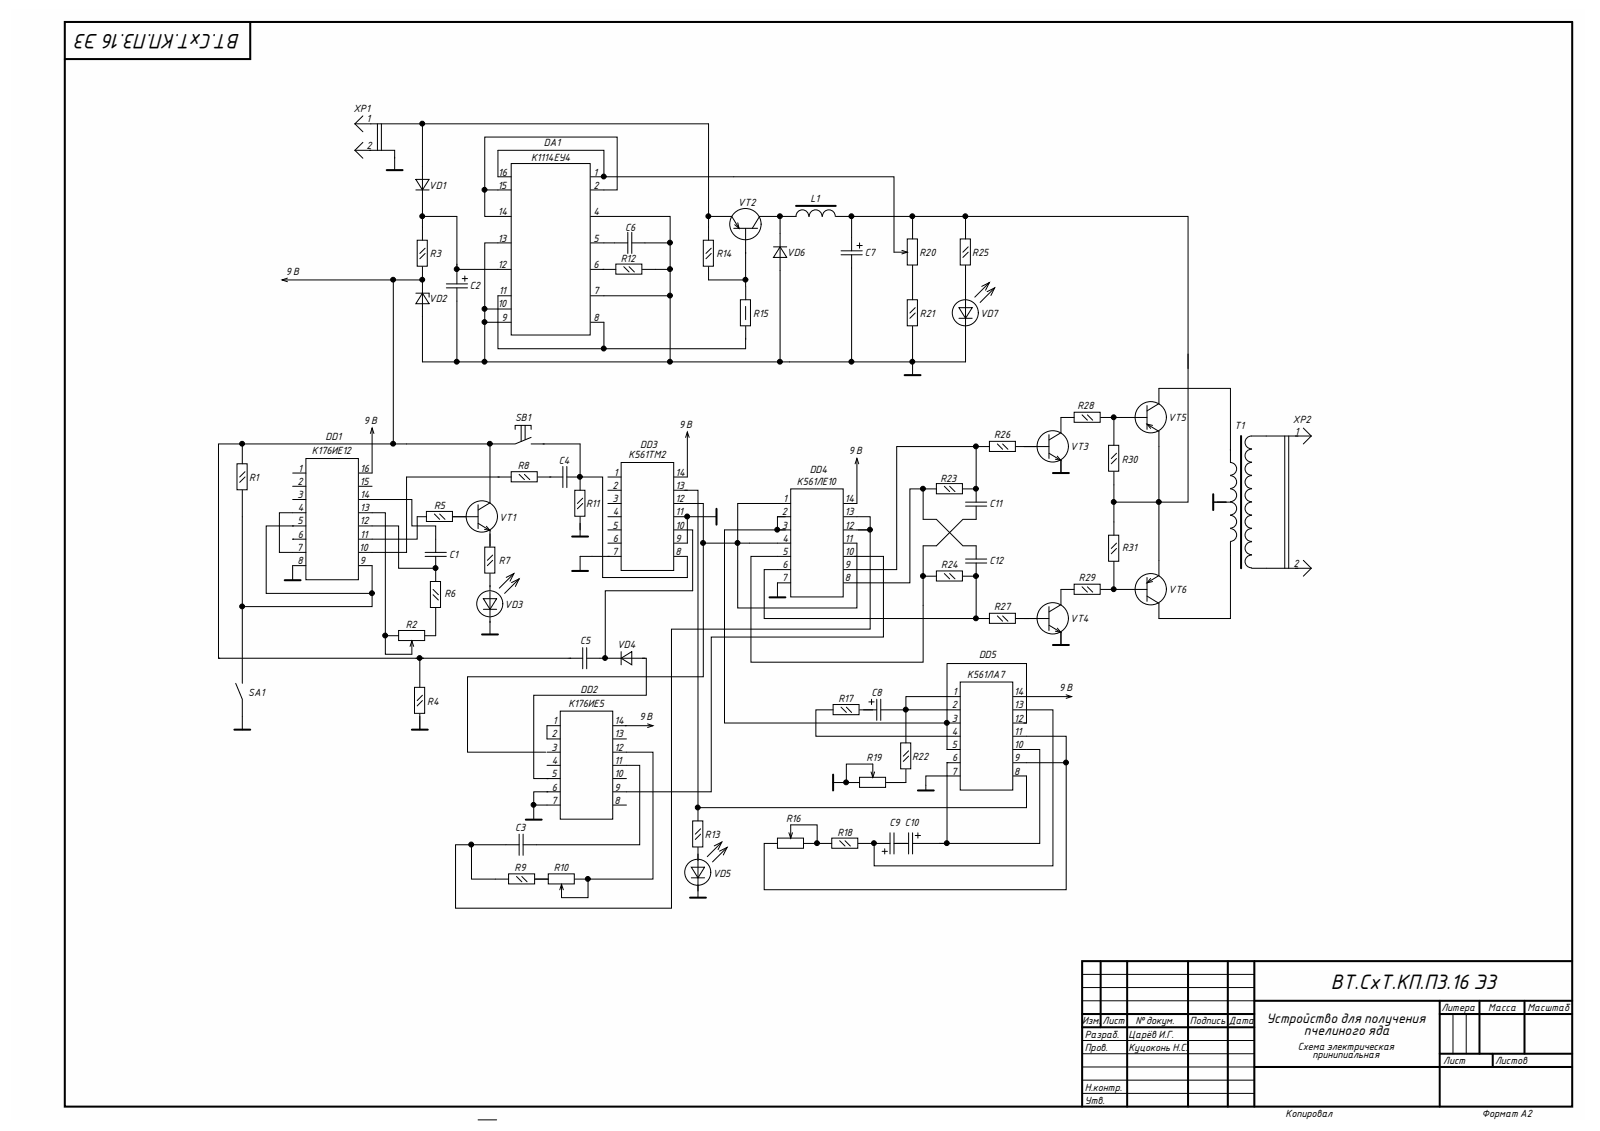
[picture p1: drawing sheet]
# Altium schematic sheet Принц. схема - чертеж (корпуса).SchDoc
size 594 x 420 mm; PageSetup: Record=PageOptions¦CenterHorizontal=True¦CenterVertical=True¦PrintScale=1.00¦XCorrection=1.00¦YCorrection=1.00¦PrintKind=0¦BorderSize=5000000¦LeftOffset=0¦BottomOffset=0¦Orientation=2¦PaperLength=1000¦PaperWidth=1000¦Scale=100¦PaperSource=15¦PrintQuality=1200¦MediaType=1¦DitherType=10¦PrintScaleMode=0¦PaperKind=A2¦PaperIndex=66

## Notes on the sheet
- ВТ.СхТ.КП.П3.16 Э3
- XP1
- 1
- 2
- К1114ЕУ4
- DA1
- VD1
- 16
- 15
- 14
- 4
- C6
- VT2
- L1
- R3
- 13
- 5
- R12
- R14
- VD6
- C7
- R20
- R25
- 9 В
- C2
- 12
- 11
- 7
- 6
- VD2
- 10
- 9
- 8
- R15
- R21
- VD7
- SB1
- R28
- VT5
- T1
- XP2
- К176ИЕ12
- DD1
- C4
- К561ТМ2
- DD3
- R26
- VT3
- R30
- R1
- 3
- R8
- К561ЛЕ10
- DD4
- R23
- R5
- VT1
- R11
- C11
- C1
- R7
- R24
- C12
- R31
- R6
- R29
- VT6
- R2
- VD3
- R27
- VT4
- C5
- VD4
- DD5
- SA1
- DD2
- R17
- C8
- К561ЛА7
- R4
- К176ИЕ5
- R19
- R22
- C3
- R13
- R16
- R18
- C9
- C10
- R9
- R10
- VD5
- Разраб.
- Изм.
- Лист
- Царёв И.Г.
- № докум.
- Подпись
- Дата
- Устройство для получения
- пчелиного яда
- Литера
- Масса
- Масштаб
- Пров.
- Куцоконь Н.С.
- Схема электрическая
- принипиальная
- Листов
- Н.контр.
- Утв.
- Копировал
- Формат А2
